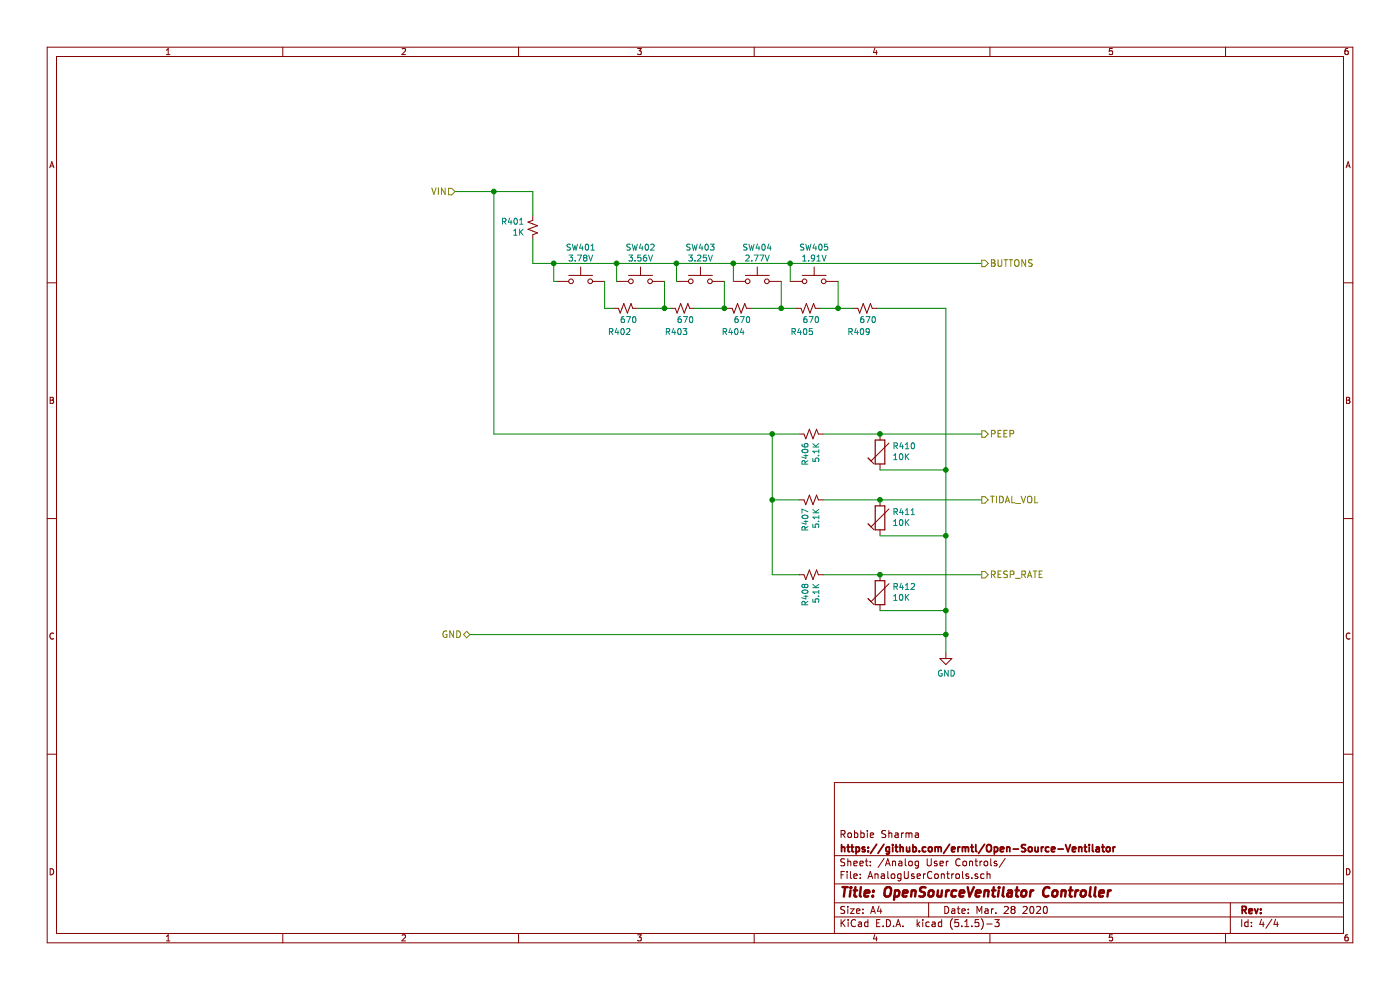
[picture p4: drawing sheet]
EESchema Schematic File Version 4
EELAYER 30 0
EELAYER END
$Descr A4 11693 8268
encoding utf-8
Sheet 4 4
Title "OpenSourceVentilator Controller"
Date "Mar. 28 2020"
Rev ""
Comp "https://github.com/ermtl/Open-Source-Ventilator"
Comment1 "Robbie Sharma"
Comment2 ""
Comment3 ""
Comment4 ""
$EndDescr
$Comp
L Device:R_Small_US R?
U 1 1
P 4450 1900
AR Path="/5E8A6947" Ref="R?"  Part="1" 
AR Path="/5E885EB6/5E8A6947" Ref="R401"  Part="1" 
F 0 "R401" H 4382 1854 50  0000 R CNN
F 1 "1K" H 4382 1945 50  0000 R CNN
F 2 "" H 4450 1900 50  0001 C CNN
F 3 "~" H 4450 1900 50  0001 C CNN
	1    4450 1900
	1    0    0    1   
$EndComp
$Comp
L Switch:SW_Push SW?
U 1 1
P 4850 2350
AR Path="/5E8A694D" Ref="SW?"  Part="1" 
AR Path="/5E885EB6/5E8A694D" Ref="SW401"  Part="1" 
F 0 "SW401" H 4850 2635 50  0000 C CNN
F 1 "3.78V" H 4850 2544 50  0000 C CNN
F 2 "" H 4850 2550 50  0001 C CNN
F 3 "~" H 4850 2550 50  0001 C CNN
	1    4850 2350
	1    0    0    -1  
$EndComp
$Comp
L Switch:SW_Push SW?
U 1 1
P 5350 2350
AR Path="/5E8A6953" Ref="SW?"  Part="1" 
AR Path="/5E885EB6/5E8A6953" Ref="SW402"  Part="1" 
F 0 "SW402" H 5350 2635 50  0000 C CNN
F 1 "3.56V" H 5350 2544 50  0000 C CNN
F 2 "" H 5350 2550 50  0001 C CNN
F 3 "~" H 5350 2550 50  0001 C CNN
	1    5350 2350
	1    0    0    -1  
$EndComp
$Comp
L Switch:SW_Push SW?
U 1 1
P 5850 2350
AR Path="/5E8A6959" Ref="SW?"  Part="1" 
AR Path="/5E885EB6/5E8A6959" Ref="SW403"  Part="1" 
F 0 "SW403" H 5850 2635 50  0000 C CNN
F 1 "3.25V" H 5850 2544 50  0000 C CNN
F 2 "" H 5850 2550 50  0001 C CNN
F 3 "~" H 5850 2550 50  0001 C CNN
	1    5850 2350
	1    0    0    -1  
$EndComp
$Comp
L Switch:SW_Push SW?
U 1 1
P 6325 2350
AR Path="/5E8A695F" Ref="SW?"  Part="1" 
AR Path="/5E885EB6/5E8A695F" Ref="SW404"  Part="1" 
F 0 "SW404" H 6325 2635 50  0000 C CNN
F 1 "2.77V" H 6325 2544 50  0000 C CNN
F 2 "" H 6325 2550 50  0001 C CNN
F 3 "~" H 6325 2550 50  0001 C CNN
	1    6325 2350
	1    0    0    -1  
$EndComp
$Comp
L Switch:SW_Push SW?
U 1 1
P 6800 2350
AR Path="/5E8A6965" Ref="SW?"  Part="1" 
AR Path="/5E885EB6/5E8A6965" Ref="SW405"  Part="1" 
F 0 "SW405" H 6800 2635 50  0000 C CNN
F 1 "1.91V" H 6800 2544 50  0000 C CNN
F 2 "" H 6800 2550 50  0001 C CNN
F 3 "~" H 6800 2550 50  0001 C CNN
	1    6800 2350
	1    0    0    -1  
$EndComp
$Comp
L Device:R_Small_US R?
U 1 1
P 5225 2575
AR Path="/5E8A696B" Ref="R?"  Part="1" 
AR Path="/5E885EB6/5E8A696B" Ref="R402"  Part="1" 
F 0 "R402" V 5025 2625 50  0000 R CNN
F 1 "670" V 5125 2675 50  0000 R CNN
F 2 "" H 5225 2575 50  0001 C CNN
F 3 "~" H 5225 2575 50  0001 C CNN
	1    5225 2575
	0    1    -1   0   
$EndComp
$Comp
L Device:R_Small_US R?
U 1 1
P 5700 2575
AR Path="/5E8A6971" Ref="R?"  Part="1" 
AR Path="/5E885EB6/5E8A6971" Ref="R403"  Part="1" 
F 0 "R403" V 5500 2625 50  0000 R CNN
F 1 "670" V 5600 2675 50  0000 R CNN
F 2 "" H 5700 2575 50  0001 C CNN
F 3 "~" H 5700 2575 50  0001 C CNN
	1    5700 2575
	0    1    -1   0   
$EndComp
$Comp
L Device:R_Small_US R?
U 1 1
P 6175 2575
AR Path="/5E8A6977" Ref="R?"  Part="1" 
AR Path="/5E885EB6/5E8A6977" Ref="R404"  Part="1" 
F 0 "R404" V 5975 2625 50  0000 R CNN
F 1 "670" V 6075 2675 50  0000 R CNN
F 2 "" H 6175 2575 50  0001 C CNN
F 3 "~" H 6175 2575 50  0001 C CNN
	1    6175 2575
	0    1    -1   0   
$EndComp
$Comp
L Device:R_Small_US R?
U 1 1
P 6750 2575
AR Path="/5E8A697D" Ref="R?"  Part="1" 
AR Path="/5E885EB6/5E8A697D" Ref="R405"  Part="1" 
F 0 "R405" V 6550 2625 50  0000 R CNN
F 1 "670" V 6650 2675 50  0000 R CNN
F 2 "" H 6750 2575 50  0001 C CNN
F 3 "~" H 6750 2575 50  0001 C CNN
	1    6750 2575
	0    1    -1   0   
$EndComp
$Comp
L Device:R_Small_US R?
U 1 1
P 7225 2575
AR Path="/5E8A6983" Ref="R?"  Part="1" 
AR Path="/5E885EB6/5E8A6983" Ref="R409"  Part="1" 
F 0 "R409" V 7025 2625 50  0000 R CNN
F 1 "670" V 7125 2675 50  0000 R CNN
F 2 "" H 7225 2575 50  0001 C CNN
F 3 "~" H 7225 2575 50  0001 C CNN
	1    7225 2575
	0    1    -1   0   
$EndComp
$Comp
L power:GND #PWR?
U 1 1
P 7900 5450
AR Path="/5E8A6989" Ref="#PWR?"  Part="1" 
AR Path="/5E885EB6/5E8A6989" Ref="#PWR0401"  Part="1" 
F 0 "#PWR0401" H 7900 5200 50  0001 C CNN
F 1 "GND" H 7905 5277 50  0000 C CNN
F 2 "" H 7900 5450 50  0001 C CNN
F 3 "" H 7900 5450 50  0001 C CNN
	1    7900 5450
	1    0    0    -1  
$EndComp
Wire Wire Line
	6600 2200 6600 2350
Wire Wire Line
	6125 2200 6125 2350
Connection ~ 6125 2200
Wire Wire Line
	6125 2200 6600 2200
Wire Wire Line
	5650 2200 5650 2350
Connection ~ 5650 2200
Wire Wire Line
	5650 2200 6125 2200
Wire Wire Line
	5150 2200 5150 2350
Connection ~ 5150 2200
Wire Wire Line
	5150 2200 5650 2200
Wire Wire Line
	4625 2200 4625 2350
Wire Wire Line
	4625 2350 4650 2350
Connection ~ 4625 2200
Wire Wire Line
	4625 2200 5150 2200
Wire Wire Line
	5050 2350 5050 2575
Wire Wire Line
	5050 2575 5125 2575
Wire Wire Line
	5550 2350 5550 2575
Wire Wire Line
	5550 2575 5600 2575
Wire Wire Line
	5325 2575 5550 2575
Connection ~ 5550 2575
Wire Wire Line
	5800 2575 6050 2575
Wire Wire Line
	6275 2575 6525 2575
Wire Wire Line
	6525 2350 6525 2575
Connection ~ 6525 2575
Wire Wire Line
	6525 2575 6650 2575
Wire Wire Line
	6050 2350 6050 2575
Connection ~ 6050 2575
Wire Wire Line
	6050 2575 6075 2575
Wire Wire Line
	7000 2350 7000 2575
Wire Wire Line
	6850 2575 7000 2575
Connection ~ 7000 2575
Wire Wire Line
	7000 2575 7125 2575
Text HLabel 3800 1600 0    55   Input ~ 0
VIN
Text HLabel 8200 2200 2    55   Output ~ 0
BUTTONS
Text HLabel 8200 3625 2    55   Output ~ 0
PEEP
Text HLabel 8200 4175 2    55   Output ~ 0
TIDAL_VOL
Text HLabel 8200 4800 2    55   Output ~ 0
RESP_RATE
Wire Wire Line
	3800 1600 4125 1600
Wire Wire Line
	4450 1600 4450 1800
Wire Wire Line
	4450 2000 4450 2200
Wire Wire Line
	4450 2200 4625 2200
Connection ~ 6600 2200
$Comp
L Device:RTRIM R410
U 1 1
P 7350 3775
F 0 "R410" H 7247 3729 50  0000 R CNN
F 1 "10K" H 7247 3820 50  0000 R CNN
F 2 "" V 7280 3775 50  0001 C CNN
F 3 "~" H 7350 3775 50  0001 C CNN
	1    7350 3775
	-1   0    0    1   
$EndComp
$Comp
L Device:RTRIM R411
U 1 1
P 7350 4325
F 0 "R411" H 7247 4279 50  0000 R CNN
F 1 "10K" H 7247 4370 50  0000 R CNN
F 2 "" V 7280 4325 50  0001 C CNN
F 3 "~" H 7350 4325 50  0001 C CNN
	1    7350 4325
	-1   0    0    1   
$EndComp
$Comp
L Device:RTRIM R412
U 1 1
P 7350 4950
F 0 "R412" H 7247 4904 50  0000 R CNN
F 1 "10K" H 7247 4995 50  0000 R CNN
F 2 "" V 7280 4950 50  0001 C CNN
F 3 "~" H 7350 4950 50  0001 C CNN
	1    7350 4950
	-1   0    0    1   
$EndComp
$Comp
L Device:R_Small_US R?
U 1 1
P 6775 3625
AR Path="/5E8B766F" Ref="R?"  Part="1" 
AR Path="/5E885EB6/5E8B766F" Ref="R406"  Part="1" 
F 0 "R406" H 6707 3579 50  0000 R CNN
F 1 "5.1K" H 6707 3670 50  0000 R CNN
F 2 "" H 6775 3625 50  0001 C CNN
F 3 "~" H 6775 3625 50  0001 C CNN
	1    6775 3625
	0    1    -1   0   
$EndComp
$Comp
L Device:R_Small_US R?
U 1 1
P 6775 4175
AR Path="/5E8B8805" Ref="R?"  Part="1" 
AR Path="/5E885EB6/5E8B8805" Ref="R407"  Part="1" 
F 0 "R407" H 6707 4129 50  0000 R CNN
F 1 "5.1K" H 6707 4220 50  0000 R CNN
F 2 "" H 6775 4175 50  0001 C CNN
F 3 "~" H 6775 4175 50  0001 C CNN
	1    6775 4175
	0    1    -1   0   
$EndComp
$Comp
L Device:R_Small_US R?
U 1 1
P 6775 4800
AR Path="/5E8B8A65" Ref="R?"  Part="1" 
AR Path="/5E885EB6/5E8B8A65" Ref="R408"  Part="1" 
F 0 "R408" H 6707 4754 50  0000 R CNN
F 1 "5.1K" H 6707 4845 50  0000 R CNN
F 2 "" H 6775 4800 50  0001 C CNN
F 3 "~" H 6775 4800 50  0001 C CNN
	1    6775 4800
	0    1    -1   0   
$EndComp
Wire Wire Line
	6875 3625 7350 3625
Wire Wire Line
	4125 1600 4125 3625
Wire Wire Line
	4125 3625 6450 3625
Connection ~ 4125 1600
Wire Wire Line
	4125 1600 4450 1600
Wire Wire Line
	6450 4175 6675 4175
Wire Wire Line
	6450 3625 6450 4175
Connection ~ 6450 3625
Wire Wire Line
	6450 3625 6675 3625
Wire Wire Line
	6450 4175 6450 4800
Wire Wire Line
	6450 4800 6675 4800
Connection ~ 6450 4175
Wire Wire Line
	7900 2575 7900 3925
Wire Wire Line
	7350 3925 7900 3925
Connection ~ 7900 3925
Wire Wire Line
	7350 4475 7900 4475
Wire Wire Line
	7900 3925 7900 4475
Connection ~ 7900 4475
Wire Wire Line
	7900 4475 7900 5100
Wire Wire Line
	7350 5100 7900 5100
Connection ~ 7900 5100
Wire Wire Line
	7900 5100 7900 5300
Wire Wire Line
	7350 3625 8200 3625
Connection ~ 7350 3625
Wire Wire Line
	6875 4175 7350 4175
Connection ~ 7350 4175
Wire Wire Line
	7350 4175 8200 4175
Wire Wire Line
	6875 4800 7350 4800
Connection ~ 7350 4800
Wire Wire Line
	7350 4800 8200 4800
Text HLabel 3925 5300 0    55   BiDi ~ 0
GND
Wire Wire Line
	3925 5300 7900 5300
Connection ~ 7900 5300
Wire Wire Line
	7900 5300 7900 5450
Wire Wire Line
	6600 2200 8200 2200
Wire Wire Line
	7325 2575 7900 2575
$EndSCHEMATC
